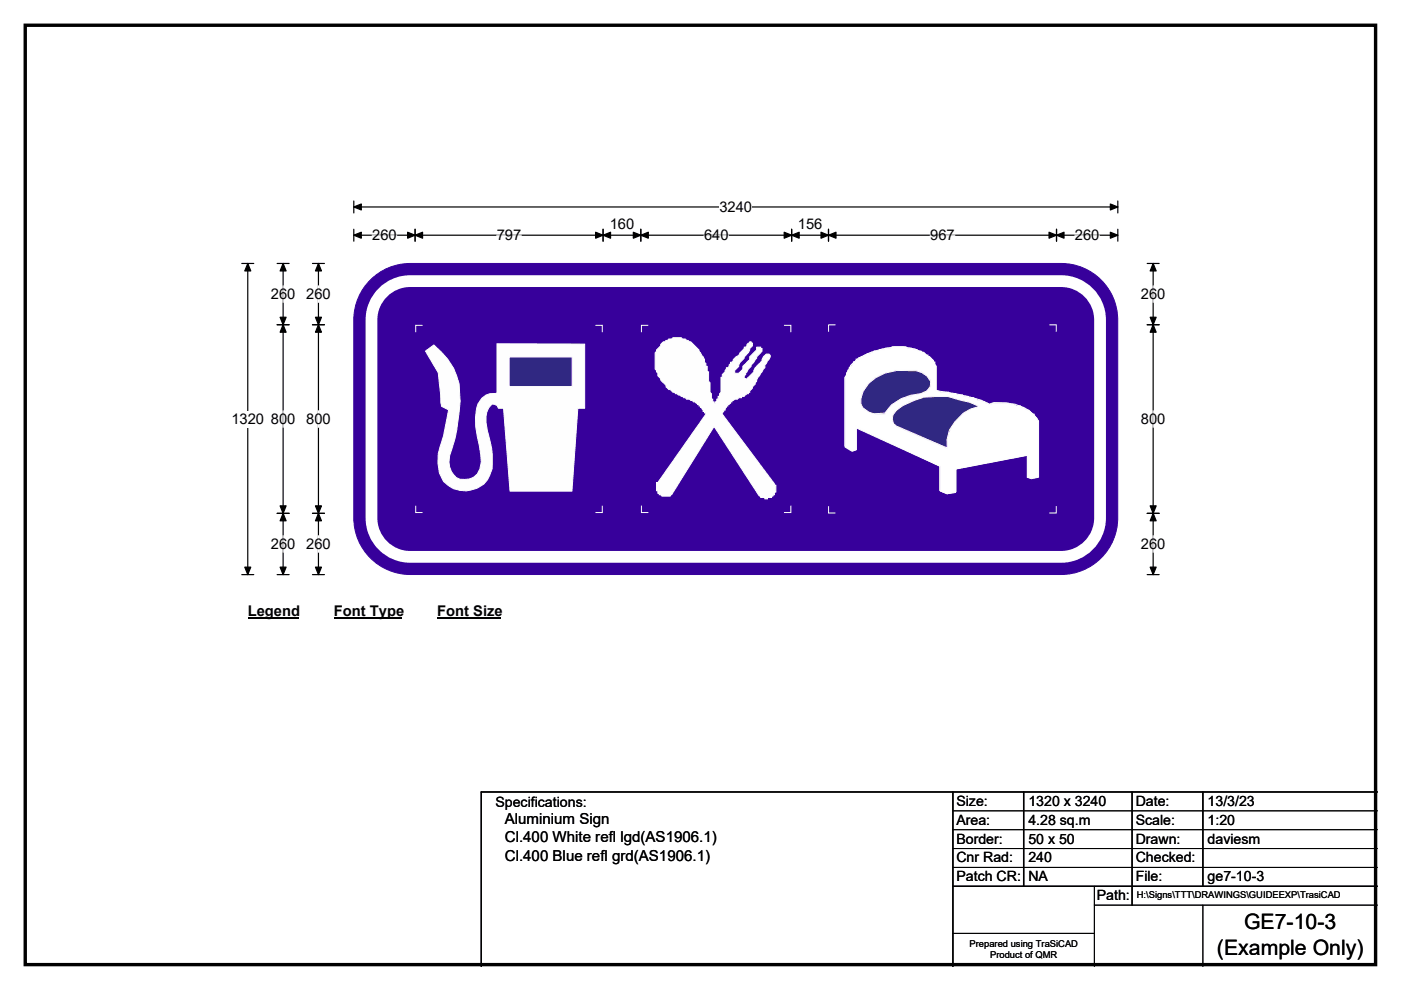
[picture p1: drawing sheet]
<svg xmlns="http://www.w3.org/2000/svg" width="297mm" height="210mm" viewBox="0 0 297 210" stroke-linecap="round" stroke-linejoin="round" font-family="sans-serif">
<path d="M5.4 5.4h286.3v199.2h-286.3z" fill="none" stroke="#000" stroke-width=".72"/>
<path d="M75 43.9h162M75 42.6v2.6M237 42.6v2.6" fill="none" stroke="#000" stroke-width=".25"/>
<path d="M75 43.9l1.6-.6v1.2zM235.4 43.3l1.6 .6-1.6 .6z" fill="#000" stroke="#000" stroke-width=".25"/>
<path d="M152.5 42.2h7v3.5h-7z" fill="#fff"/>
<path d="M51.3 55.9h2.5M52.5 55.9v66M75 49.9h162M75 48.6v2.6M88 48.6v2.6M127.9 48.6v2.6M135.9 48.6v2.6M167.8 48.6v2.6M175.7 48.6v2.6M224 48.6v2.6M237 48.6v2.6M51.3 121.9h2.5" fill="none" stroke="#000" stroke-width=".25"/>
<g fill="#000" stroke="#000" stroke-width=".25">
<path d="M52.5 55.9l.7 1.6h-1.3zM75 49.9l1.6-.6v1.2zM88 49.9l1.6-.6v1.2zM86.4 49.3l1.6 .6-1.6 .6zM126.3 49.3l1.6 .6-1.6 .6zM127.9 49.9l1.6-.6v1.2zM134.3 49.3l1.6 .6-1.6 .6zM135.9 49.9l1.6-.6v1.2zM166.3 49.3l1.5 .6-1.5 .6zM167.8 49.9l1.6-.6v1.2zM174.1 49.3l1.6 .6-1.6 .6zM175.7 49.9l1.5-.6v1.2z"/>
<path d="M222.4 49.3l1.6 .6-1.6 .6zM224 49.9l1.6-.6v1.2zM235.4 49.3l1.6 .6-1.6 .6zM51.9 120.3h1.3l-.7 1.6z"/>
</g>
<path d="M78.9 49.9h5.2M105.3 49.9h5.2M149.3 49.9h5.2M197.2 49.9h5.2M227.9 49.9h5.2" fill="none" stroke="#fff" stroke-width=".25"/>
<path d="M49.1 87.1h6.9v3.5h-6.9z" fill="#fff"/>
<g fill="none" stroke="#000" stroke-width=".25">
<path d="M58.8 55.9h2.5M60 55.9v66M66.2 55.9h2.6M67.5 55.9v66M243.2 55.9h2.6M244.5 55.9v66M58.8 68.9h2.5M66.2 68.9h2.6M243.2 68.9h2.6M58.8 108.9h2.5M66.2 108.9h2.6M243.2 108.9h2.6"/>
<path d="M58.8 121.9h2.5M66.2 121.9h2.6M243.2 121.9h2.6"/>
</g>
<g fill="#000" stroke="#000" stroke-width=".25">
<path d="M60 55.9l.7 1.6h-1.3zM67.5 55.9l.7 1.6h-1.3zM244.5 55.9l.6 1.6h-1.2zM60 68.9l.7 1.6h-1.3zM59.4 67.3h1.3l-.7 1.6zM67.5 68.9l.7 1.6h-1.3zM66.9 67.3h1.3l-.7 1.6zM244.5 68.9l.6 1.6h-1.2zM243.9 67.3h1.2l-.6 1.6zM59.4 107.3h1.3l-.7 1.6zM60 108.9l.7 1.6h-1.3zM66.9 107.3h1.3l-.7 1.6z"/>
<path d="M67.5 108.9l.7 1.6h-1.3zM243.9 107.3h1.2l-.6 1.6zM244.5 108.9l.6 1.6h-1.2zM59.4 120.3h1.3l-.7 1.6zM66.9 120.3h1.3l-.7 1.6zM243.9 120.3h1.2l-.6 1.6z"/>
</g>
<path d="M60 60.6v3.5M67.5 60.6v3.5M244.5 60.6v3.5M60 87.1v3.5M67.5 87.1v3.5M244.5 87.1v3.5M60 113.6v3.5M67.5 113.6v3.5M244.5 113.6v3.5" fill="none" stroke="#fff" stroke-width=".25"/>
<path d="M52.5 127.9h10.8v3.5h-10.8z" fill="#fff"/>
<path d="M52.5 131.2h10.8" fill="none" stroke="#000" stroke-width=".32"/>
<path d="M70.8 127.9h14.4v3.5h-14.4z" fill="#fff"/>
<path d="M70.8 131.2h14.4" fill="none" stroke="#000" stroke-width=".32"/>
<path d="M92.7 127.9h13.4v3.5h-13.4z" fill="#fff"/>
<path d="M92.7 131.2h13.4" fill="none" stroke="#000" stroke-width=".32"/>
<path d="M78.5 59.4a11.9 11.9 0 0 1 8.5-3.5h138a12 12 0 0 1 12 12v42a12 12 0 0 1-12 12h-138a12 12 0 0 1-12-12v-42a11.9 11.9 0 0 1 3.5-8.5z" fill-rule="evenodd" fill="#37009b" stroke="#37009b" stroke-width=".21"/>
<path d="M81.2 62a8.2 8.2 0 0 1 5.8-2.4h138a8.2 8.2 0 0 1 8.2 8.3v42a8.3 8.3 0 0 1-8.2 8.2h-138a8.2 8.2 0 0 1-8.2-8.2v-42a8.2 8.2 0 0 1 2.4-5.9z" fill="none" stroke="#fff" stroke-width="2.5"/>
<path d="M89.6 69h-1.5v1.5M126.2 69h1.5v1.5M88.1 107.3v1.4h1.5M127.7 107.3v1.4h-1.5" fill="none" stroke="#fefefe" stroke-width=".21"/>
<path d="M90.2 74.5l1.8-1.3a14.8 14.8 0 0 1 5.3 8.2 36.1 36.1 0 0 1-2 15.2 4.1 4.1 0 0 0 2.2 5 3.6 3.6 0 0 0 4.5-3.7l-.4-3.3a15.9 15.9 0 0 1-.3-8.9 3.7 3.7 0 0 1 4.1-2.3v-10.5l18.5 .1v13.6h-1.4l-1.2 17.6h-13.2l-1.3-17.6h-1.1l-.3-.6-1.1-.3a4.2 4.2 0 0 0-1.3 3.8l.3 1.7a19.7 19.7 0 0 1 1 8.3 5.9 5.9 0 0 1-9.2 3.5l-1.1-.9a8.9 8.9 0 0 1-.6-7.5l.6-2.1 1.1-5.5-1.5-.8-.7-7.1z" fill-rule="evenodd" fill="#fefefe" stroke="#fefefe" stroke-width=".21"/>
<path d="M107.9 75.7v6.3h13.4v-6.3z" fill-rule="evenodd" fill="#302882" stroke="#fefefe" stroke-width=".21"/>
<path d="M140.4 72.8l1.4-.9h.6l.3-.3h1.7l.3 .3h.6l.3 .3 .9 .3 1.7 1.7v.3l1.2 1.8v.5l.3 .3v.6h.2v1.2h.3v2l.3 .3v2l.3 .3v1.2h.3v.5h.3v.3h.3v-.3h.3v-.5h.3v-.6h.3v-.6l.3-.3v-3.2h.2v-.6l.6-.5 .3-.9h.3l.6-.9v-.3h.3l.3-.3v-.2l.6-.6 .5-.3 .3-.6 .9-.9v-.3h.3l.3-.2v-.3l.3-.3h.3v-.3h.3v.3h.2v.6l-.5 .5a2.37 2.37 0 0 1-1.2 1.8v.3l-.9 .8-.3 .9-.8 .9v.6a1.47 1.47 0 0 0 1.7-1.5l1.5-1.4v-.6l1.4-1.5v-.6h.9v.3h.3v.6l-1.2 1.2v.3l-1.1 1.4v.3l-.6 .6-.9 1.4v.6h.3v.3h.3v-.3l1.4-1.4a4.8 4.8 0 0 1 1.8-2.4 1.45 1.45 0 0 1 1.4-1.4l.3 .3v.3l-1.1 1.7v.6l-1.5 2-.3 .9-.3 .3v.3l-1.1 1.4v.3h-.3v.3l-.9 .3v.3h-.6v.3h-.6l-.3 .3h-.5l-.3 .2h-.3v.3h-.3v.3h-.3v.3h-.3v.3h-.3l-.3 .9h-.3l-.3 .8 11.1 14.8v.3h.3v1.5h-.3v.5h-.3v.3h-.3v.3h-.9v.3h-.5v-.3h-.9v-.3h-.3l-9.6-14.8-9 14.5h-.3v.3h-1.7l-.3-.3h-.3v-.3h-.3v-.5h-.3v-1.8h.3l10.2-14.5v-.2h-.3v-.3h-.3l-.3-.9h-.3v-.3h-.3v-.3h-.3v-.3h-.3l-.3-.3h-.3l-.8-.5h-.6l-.3-.3h-.3l-.9-.6h-.3l-.3-.3h-.2l-.3-.3h-.3l-.6-.6a1.06 1.06 0 0 1-.9-.8l-1.1-1.2v-.3l-.6-.6v-.5l-.6-.9v-3.5l.3-.3v-.3l.9-.8v-.3z" fill-rule="evenodd" fill="#fefefe"/>
<path d="M137.5 69h-1.5v1.5M140.4 72.8l1.4-.9h.6l.3-.3h1.7l.3 .3h.6l.3 .3 .9 .3 1.7 1.7v.3l1.2 1.8v.5l.3 .3v.6h.2v1.2h.3v2l.3 .3v2l.3 .3v1.2h.3v.5h.3v.3h.3v-.3h.3v-.5h.3v-.6h.3v-.6l.3-.3v-3.2h.2v-.6l.6-.5 .3-.9h.3l.6-.9v-.3h.3l.3-.3v-.2l.6-.6 .5-.3 .3-.6 .9-.9v-.3h.3l.3-.2v-.3l.3-.3h.3v-.3h.3v.3h.2v.6l-.5 .5a2.37 2.37 0 0 1-1.2 1.8v.3l-.9 .8-.3 .9-.8 .9v.6a1.47 1.47 0 0 0 1.7-1.5l1.5-1.4v-.6l1.4-1.5v-.6h.9v.3h.3v.6l-1.2 1.2v.3l-1.1 1.4v.3l-.6 .6-.9 1.4v.6h.3v.3h.3v-.3l1.4-1.4a4.8 4.8 0 0 1 1.8-2.4 1.45 1.45 0 0 1 1.4-1.4l.3 .3v.3l-1.1 1.7v.6l-1.5 2-.3 .9-.3 .3v.3l-1.1 1.4v.3h-.3v.3l-.9 .3v.3h-.6v.3h-.6l-.3 .3h-.5l-.3 .2h-.3v.3h-.3v.3h-.3v.3h-.3v.3h-.3l-.3 .9h-.3l-.3 .8 11.1 14.8v.3h.3v1.5h-.3v.5h-.3v.3h-.3v.3h-.9v.3h-.5v-.3h-.9v-.3h-.3l-9.6-14.8-9 14.5h-.3v.3h-1.7l-.3-.3h-.3v-.3h-.3v-.5h-.3v-1.8h.3l10.2-14.5v-.2h-.3v-.3h-.3l-.3-.9h-.3v-.3h-.3v-.3h-.3v-.3h-.3l-.3-.3h-.3l-.8-.5h-.6l-.3-.3h-.3l-.9-.6h-.3l-.3-.3h-.2l-.3-.3h-.3l-.6-.6a1.06 1.06 0 0 1-.9-.8l-1.1-1.2v-.3l-.6-.6v-.5l-.6-.9v-3.5l.3-.3v-.3l.9-.8v-.3zM166.2 69h1.5v1.5M136 107.3v1.4h1.5M167.7 107.3v1.4h-1.5" fill="none" stroke="#fefefe" stroke-width=".21"/>
<path d="M181.5 76.2v.3l-.3 .3h-.2l-.3 .8h-.3v.3h-.3v.6h-.3v.3l-.3 .3v.6l-.3 .3v14.8l1.5 .9 .8-.3v-4.6l17.9 8.1v5.3l1.4 .5 1.8-.2v-5l15.2-2.9v4.6l.9 .3 1.4-.3v-11.9l-.2-.3v-.3l-.6-.6v-.3h-.3l-.9-.8-.9-.3-.9-.6h-.8l-.6-.3h-.9l-.3-.3h-3.2l-.3 .3h-.6l-.9-.6-.8-.3h-.6l-.9-.6h-.9l-.3-.2h-.9l-.3-.3h-1.1l-.3-.3h-1.2l-.3-.3h-1.7l-.9-.3v-5.3l-.3-.3v-.5h-.3v-.3l-.9-.9h-.3v-.3h-.3l-.5-.6h-.3l-.3-.3h-.6l-.3-.3h-.6l-.6-.2h-.8l-.3-.3h-3l-.3 .3h-1.1l-.3 .2h-.9l-.3 .3h-.9l-.9 .6h-.5l-.9 .6-.9 .3v.3zM184.2 81.1v.3l-1.2 1.5v.6h-.3v1.1h-.3v.9l.3 .3 .3 .9h.3v.3h.3l.3 .2h.5v.3h.9l.3 .3h2.1v-.3l.6-.8v-.3h.2l.3-.3v-.3l.9-.3v-.3h.3l1.5-.9h.6l.3-.2h.8v-.3h1.2l.6-.3h.6l.8-.6h.3v-.3h.3v-.3l.3-.3v-1.4h-.3v-.3l-.6-.6h-.3v-.3l-.2-.3h-.3l-.3-.3h-.6l-.3-.3h-4.7l-.3 .3h-.9l-.2 .3h-.6l-.9 .3-.3 .3h-.3l-.3 .3h-.3l-1.2 1.1zM189.7 87.2l-.3 .9h-.3v1.2h.3v.6h.3v.3h.3v.3l10.8 4.6v-2.3l.3-.3v-.6l.3-.3 .3-1.1 .6-.6v-.3l2-2.1h.3l.6-.5h.3l.3-.3h.3l.9-.6h.9h-.3l-.3-.3-1.5-.3-.3-.3h-.6l-.6-.3h-.8l-.3-.3h-.6l-.6-.3h-1.2v-.2h-3.5l-.3 .2h-1.1l-.3 .3h-1.2l-.3 .3h-.6l-.3 .3h-.6v.3h-.2l-.3 .3h-.6v.3h-.3v.3h-.3l-.6 .6h-.3v.2z" fill-rule="evenodd" fill="#fff" stroke="#fefefe" stroke-width=".21"/>
<path d="M177.1 68.9h-1.4v1.5M180.4 77.4l1.6-1.5a16.9 16.9 0 0 1 12-1.9l2 1 1.8 1.4 .6 1.3v5.1l4.1 .7 2.8 .6 2.7 .8 1.8 .8 1-.3a10.6 10.6 0 0 1 8.3 2.4l1.1 1.5v11.9l-1.7 .1-.6-.1v-4.7l-15.2 2.9v4.9l-1.9 .4-1.6-.7v-5.2l-17.6-8.3v4.9l-.9 .2-1.6-1v-14.4zM222.5 68.9h1.4v1.5M175.7 107.4v1.4h1.4M223.9 107.4v1.4h-1.4" fill="none" stroke="#fefefe" stroke-width=".21"/>
<g fill="#302882" stroke="#fefefe" stroke-width=".21">
<path d="M190.1 87a19.9 19.9 0 0 1 5.6-2.8l5.3-.1 4.6 1.2 2 .9-1.8 .5-1.6 .9-1.7 1.9-1.2 1.7-.5 2v1.8l-10.8-4.6-.6-.5-.2-.9 .1-1z" fill-rule="evenodd"/>
<path d="M184.2 81.3l1.5-1.2 1.9-1 2.6-.5h4.1l1.2 .5 1.1 .7 .7 1.1-.1 1.2-.7 .8-1.2 .6a9.5 9.5 0 0 0-7.7 4.1l-2.3 .2-1-.4-1.4-.9-.4-.9v-1l.5-1.6z" fill-rule="evenodd"/>
</g>
<path d="M202 168v37M217 168v20M240 168v24M255 168v20M292 168h-190v37M202 188h90" fill="none" stroke="#000" stroke-width=".3"/>
<path d="M202 172h90M202 176h90M202 180h90M202 184h90M202 198h30M232 192h60M232 188v17M255 192v13" fill="none" stroke="#000" stroke-width=".21"/>
<g font-size="4.5">
<text x="263.8" y="197.1">GE7-10-3</text>
<text x="258" y="202.5">(Example Only)</text>
</g>
<g font-size="3.2">
<text x="107" y="178.7">Cl.400 White refl lgd(AS1906.1)</text>
<text x="107" y="174.9">Aluminium Sign</text>
<text x="107" y="182.5">Cl.400 Blue refl grd(AS1906.1)</text>
</g>
<g font-size="3.1">
<text x="152.5" y="45">3240</text>
<text x="78.9" y="50.9">260</text>
<text x="105.3" y="50.9">797</text>
<text x="129.3" y="48.5">160</text>
<text x="149.3" y="50.9">640</text>
<text x="169.2" y="48.5">156</text>
<text x="197.2" y="50.9">967</text>
<text x="227.9" y="50.9">260</text>
<text x="57.4" y="63.4">260</text>
<text x="64.9" y="63.4">260</text>
<text x="241.9" y="63.4">260</text>
<text x="49.1" y="89.9">1320</text>
<text x="57.4" y="89.9">800</text>
<text x="64.9" y="89.9">800</text>
<text x="241.9" y="89.9">800</text>
<text x="57.4" y="116.4">260</text>
<text x="64.9" y="116.4">260</text>
<text x="241.9" y="116.4">260</text>
<text x="52.5" y="130.7">Legend</text>
<text x="70.8" y="130.7">Font Type</text>
<text x="92.7" y="130.7">Font Size</text>
</g>
<g font-size="3">
<text x="105" y="171.2">Specifications:</text>
<text x="202.8" y="170.9">Size:</text>
<text x="218" y="170.9">1320 x 3240</text>
<text x="240.8" y="170.9">Date:</text>
<text x="256" y="170.9">13/3/23</text>
<text x="202.8" y="174.9">Area:</text>
<text x="202.8" y="178.9">Border:</text>
<text x="218" y="174.9">4.28 sq.m</text>
<text x="218" y="178.9">50 x 50</text>
<text x="240.8" y="174.9">Scale:</text>
<text x="240.8" y="178.9">Drawn:</text>
<text x="256" y="174.9">1:20</text>
<text x="256" y="178.9">daviesm</text>
<text x="202.8" y="182.9">Cnr Rad:</text>
<text x="218" y="182.9">240</text>
<text x="240.8" y="182.9">Checked:</text>
<text x="202.8" y="186.9">Patch CR:</text>
<text x="218" y="186.9">NA</text>
<text x="232.5" y="190.9">Path:</text>
<text x="240.8" y="186.9">File:</text>
<text x="256" y="186.9">ge7-10-3</text>
</g>
<g font-size="2">
<text x="241" y="190.5">H:\Signs\TTT\DRAWINGS\GUIDEEXP\TrasiCAD</text>
<text x="205.6" y="200.8">Prepared using TraSiCAD</text>
<text x="209.9" y="203.2">Product of QMR</text>
</g>
</svg>
